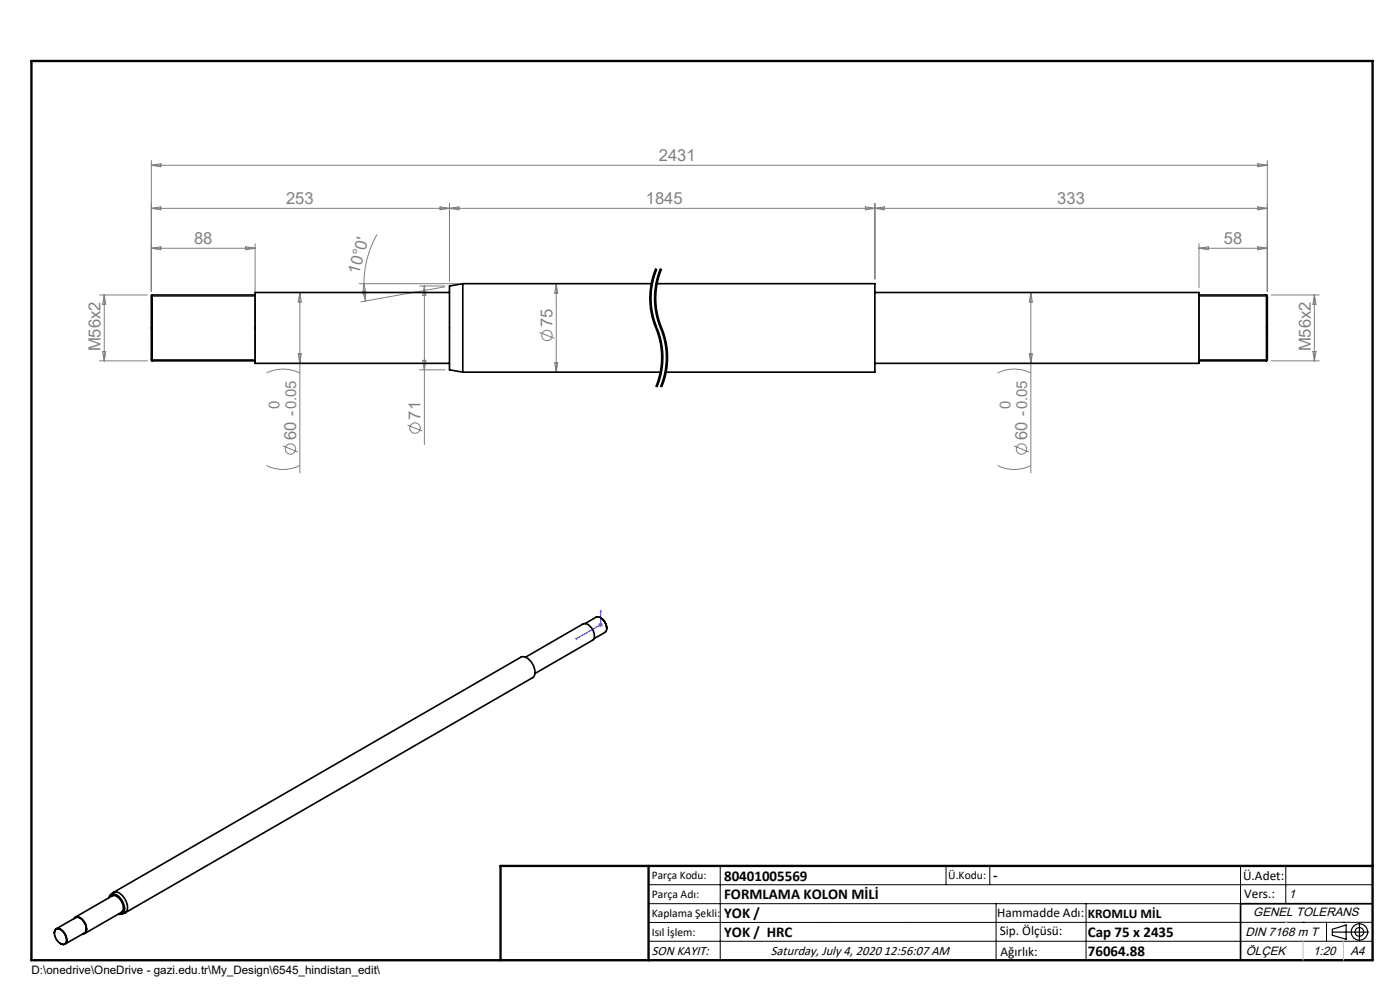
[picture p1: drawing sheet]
<svg xmlns="http://www.w3.org/2000/svg" width="297mm" height="210mm" viewBox="0 0 297 210" stroke-linecap="round" stroke-linejoin="round" font-family="sans-serif">
<g fill="none" stroke="#808080" stroke-width=".21">
<path d="M32.1 34.1v27.7M32.1 35.1l2-.4v.7zM32.1 35.1h236.8M266.8 34.7l2.1 .4-2.1 .3zM268.9 34.1v27.7M32.1 44.2l2-.3v.6zM32.1 44.2h236.8M32.1 52.7h22M32.1 52.7l2-.4v.7zM52.1 52.3l2 .4-2 .3zM54.1 51.7v10.1M80 49.7a20.9 20.9 0 0 0-2.8 10.5"/>
<path d="M93.3 43.9l4.1 .6v-.6l-4.1 .6zM95.4 43.2v16.5M183.6 43.9l4 .6v-.6l-4 .6zM185.6 43.2v16M254.4 52.7h14.5M254.4 51.7v9.4M254.4 52.7l2-.4v.7zM266.8 52.3l2.1 .4-2.1 .3zM266.8 43.9l2.1 .3-2.1 .3zM21.1 76.5h10.2M21.1 62.6h10.2M21.8 74.6h.6l-.3 1.9z"/>
<path d="M22.1 62.6v13.9M22.1 62.6l.3 1.9h-.6zM56.6 79.1a7.8 7.8 0 0 1 7 0M63.3 75.1h.6l-.3 2zM63.6 62l.3 2.1h-.6zM63.6 62v38.3M76.2 60.2h21M76.9 61.9l.7-.1-.1 2zM77.2 60.2l.4 2h-.6zM77.2 60.2l.3 3.6M89 60.7h5.4M89 78.4h5.4"/>
<path d="M89.7 76.4h.6l-.3 2zM90 60.7v33.6M90 60.7l.3 2h-.6zM94.4 60.8l-17.8 3.2M114.4 70.5l3.2 1.3M117.7 76.9h.6l-.3 2zM118 60.2v18.7M118 60.2l.3 2h-.6zM211.6 79.1a7.8 7.8 0 0 1 7.1 0M218.4 75.1h.6l-.3 2zM218.7 62v38.3M218.7 62l.3 2.1h-.6z"/>
<path d="M269.7 76.5h10.2M269.7 62.6h10.2M278.5 74.6h.7l-.4 1.9zM278.8 62.6l.4 1.9h-.7zM278.8 62.6v13.9M56.6 98.7a7.8 7.8 0 0 0 7 0M60 94.6l3.2 1.3M86.5 90.2l3.1 1.2M211.6 98.7a7.8 7.8 0 0 0 7.1 0M215.1 94.6l3.2 1.3M126.9 132.5h1M127.1 132.2l.7 .7"/>
<path d="M127.4 132v1M127.8 132.2l-.7 .7"/>
<circle cx="116" cy="71.2" r="1.11"/>
<circle cx="61.6" cy="95.2" r="1.09"/>
<circle cx="88" cy="90.8" r="1.1"/>
<circle cx="216.7" cy="95.3" r="1.1"/>
</g>
<g fill="none" stroke="#000" stroke-width=".21">
<path d="M138.2 59.7l-.3 1.8M139.1 56.9l-.9 2.8M139.2 59.7l-.3 1.8M139.2 57.6a16.1 16.1 0 0 0-.9 8M139.2 57a16.9 16.9 0 0 0 .5 13.6 16.3 16.3 0 0 1-.5 11.5M139.4 57.1l-.2 .5M140.1 56.9l-.9 2.8M140.2 57a16.9 16.9 0 0 0 .5 13.6 16.3 16.3 0 0 1-.5 11.5M140.4 57.1a16.1 16.1 0 0 0-1.1 8.5M32.1 62.8h22M32.1 76.3h22M137.9 61.5a19 19 0 0 0 1.8 9.8l.2 1.1"/>
<path d="M138.3 65.6l.4 1.7M138.7 67.3l.3 1.1M138.9 61.5a19 19 0 0 0 1.8 9.8l.2 1.1M139 68.4l.2 .5M139.2 68.9l.1 .3M139.3 69.2l.1 .3zM139.3 65.6l.4 1.7M139.4 69.5l.6 1.6M139.7 67.3l.3 1.1M139.9 72.4l.4 3.4M139.9 79.3l-.8 2.7M140 68.4l.6 1.6"/>
<path d="M140 71.1l.5 2.4 .2 2.3M140.3 76.4l-.4 2.9M140.3 75.8v.6M140.6 70l.4 1.1M140.7 75.8a16.5 16.5 0 0 1-1.3 6.4M140.9 72.4l.4 3.4M140.9 79.3l-.8 2.7M141 71.1l.6 2.9M141.3 76.4l-.4 2.9M141.3 75.8v.6M141.6 77.6l-.3 1.7-.7 2.3M141.6 74v.6"/>
<path d="M141.6 77v.6M141.6 74.6l.1 1.2M141.7 75.8l-.1 1.2M254.4 62.8h14.5M254.4 76.3h14.5M140.6 81.6l-.2 .6M126.5 130.9a2.05 2.05 0 0 1 2.2 2.1 1.08 1.08 0 0 1-.4 1.1M11.8 197.2a1.36 1.36 0 0 1 1.9 .8l.4 1.1a.88 .88 0 0 1-.4 1.2 .88 .88 0 0 1-1.2-.4 2.16 2.16 0 0 1-.7-2.7zM137.6 187.7h153.6M137.6 191.7h153.6M137.6 199.7h153.6M152.8 183.7v20"/>
<path d="M200.7 183.7v4M210 183.7v4M211.3 191.7v12M230.4 191.7v12M263.2 183.7v20M272.8 183.7v8M276.4 195.6h.1M281.4 195.6v4.1M285 195.6h.1M291.2 195.6l-153.6 .1"/>
</g>
<g fill="none" stroke="#000" stroke-width=".25">
<path d="M54.1 62.6v13.9M254.4 62.6v13.9M254.4 76.5h.1M282.6 197.7h7.8M282.6 197.1l3-.9v3l-3-.8zM288.4 195.8v3.8M106.2 203.7h185"/>
<circle cx="288.4" cy="197.7" r="1.74"/>
<circle cx="288.4" cy="197.7" r=".93"/>
</g>
<path d="M139.2 57a16.3 16.3 0 0 0 0 12.5M140.2 57a16.3 16.3 0 0 0 0 12.5M139.2 69.5a16.3 16.3 0 0 1 0 12.6M140.2 69.5a16.3 16.3 0 0 1 0 12.6" fill="none" stroke="#000" stroke-width=".21" stroke-dasharray="6.3 1.3 1.3 1.3" stroke-dashoffset="1.8" stroke-linecap="butt"/>
<path d="M122.2 135.5l.2-.2v.2zM127.4 129.5l.1 .2-.1 .1zM127.4 129.5v3l-5.2 3" fill="none" stroke="#00f" stroke-width=".21"/>
<path d="M291.2 191.7h-28v12" fill="none" stroke="#000" stroke-width=".35"/>
<path d="M6.7 12.9h284.5v190.8h-284.5zM137.6 183.7v20M291.2 183.7h-185v20" fill="none" stroke="#000" stroke-width=".5"/>
<path d="M98.2 60.2l-2.8 .5M276.4 199.7v4M285 199.7v4" fill="none" stroke="#c0c0c0" stroke-width=".21"/>
<path d="M272.8 195.6h.1" fill="none" stroke="#c0c0c0" stroke-width=".25"/>
<path d="M127.4 129.5l.1 .2-.1 .1zM122.2 135.5l.2-.2v.2z" fill="#00f"/>
<g fill="none" stroke="#000" stroke-width=".35">
<path d="M32.3 62.6a3.2 3.2 0 0 0-.2 2.1v9.7a3.2 3.2 0 0 0 .2 2.1M32.3 62.6v13.9M32.3 62.6h21.8M32.3 76.5h21.8M95.4 62h-41.3v15.1h41.3M98.2 60.2v18.7M98.2 60.2l-2.8 .5v17.7l2.8 .5M98.2 60.2h40.1M98.2 78.9h42M139.3 60.2h46.3v18.7h-44.4M185.6 62h68.8v15.1h-68.8M254.4 62.6h14.3"/>
<path d="M254.4 76.5h14.3M268.7 62.6v13.9M268.7 62.6a3.2 3.2 0 0 1 .2 2.1v9.7a3.2 3.2 0 0 1-.2 2.1M111.5 139.4l12.2-7a2.08 2.08 0 0 1 2.3 1.8l.1 .5a.97 .97 0 0 1-.4 1.1l-12.2 7.1M124.1 132.3l2.4-1.4a2.07 2.07 0 0 1 2.1 1.8l.1 .6M127.4 131a2.75 2.75 0 0 1 1.3 2.3M128.7 133.3l-.1 .6-.3 .3-2.3 1.3M11.5 197.9a.84 .84 0 0 1 .5-.9 .84 .84 0 0 1 1 .2 2.38 2.38 0 0 1 .9 3 .82 .82 0 0 1-1.1 0M11.8 197.2a1.4 1.4 0 0 1 1.9 .9l.3 .8a.88 .88 0 0 1 0 1.1 .88 .88 0 0 1-1.2 .1 2.36 2.36 0 0 1-1-2.9zM11.9 197l4.2-2.3a2.12 2.12 0 0 1 2.2 2.2 .92 .92 0 0 1-.4 1l-4.1 2.4M15.7 194.9a.96 .96 0 0 1 1.7 0 2.39 2.39 0 0 1 .7 3l-.5 .2M16 194.5l7.7-4.4a1.94 1.94 0 0 1 2.3 1.6l.2 1.1-.3 .6-7.9 4.6"/>
<path d="M23.1 190.4a1.08 1.08 0 0 1 .9-.8 1.08 1.08 0 0 1 1 .4 3.1 3.1 0 0 1 1.1 3.7 .86 .86 0 0 1-1 .2M23.4 189.8l.5-.4a1.63 1.63 0 0 1 2.2 .7 2.75 2.75 0 0 1 .6 3.4l-.9 .4M24 189.3l86.5-49.9a2.26 2.26 0 0 1 2.6 1.6 2.18 2.18 0 0 1-.1 2.7l-86.5 49.9"/>
</g>
<g font-size="3.5" fill="#808080">
<text x="139.8" y="34.3">2431</text>
<text x="60.7" y="43.4">253</text>
<text x="137" y="43.4">1845</text>
<text x="224.3" y="43.4">333</text>
<text x="41.2" y="51.8">88</text>
<text x="259.6" y="51.9">58</text>
<text x="76.1" y="58.4" transform="rotate(-75 76.1 58.4)">10°0'</text>
<text x="117.2" y="69.4" transform="rotate(-90 117.2 69.4)">75</text>
<text x="21.3" y="74.5" transform="rotate(-90 21.3 74.5)">M56x2</text>
<text x="278.1" y="74.5" transform="rotate(-90 278.1 74.5)">M56x2</text>
<text x="89.2" y="89" transform="rotate(-90 89.2 89)">71</text>
<text x="62.8" y="93.4" transform="rotate(-90 62.8 93.4)">60 -0.05</text>
<text x="217.9" y="93.4" transform="rotate(-90 217.9 93.4)">60 -0.05</text>
</g>
<g font-size="3.2" fill="#808080">
<text x="59.3" y="86.9" transform="rotate(-90 59.3 86.9)">0</text>
<text x="214.4" y="86.9" transform="rotate(-90 214.4 86.9)">0</text>
</g>
<g font-size="3.2">
<text x="153.6" y="186.8">80401005569</text>
<text x="153.6" y="190.8">FORMLAMA KOLON MİLİ</text>
<text x="210.7" y="186.6">-</text>
<text x="153.6" y="194.8">YOK /</text>
<text x="153.6" y="198.8">YOK / HRC</text>
<text x="230.8" y="198.7">Cap 75 x 2435</text>
<text x="230.8" y="202.8">76064.88</text>
</g>
<g font-size="2.8">
<text x="263.7" y="186.7">Ü.Adet:</text>
<text x="263.9" y="190.5">Vers.:</text>
<text x="211.5" y="194.5">Hammadde Adı:</text>
<text x="230.8" y="194.7">KROMLU MİL</text>
<text x="138.3" y="202.6">SON KAYIT:</text>
<text x="163.6" y="202.6">Saturday, July 4, 2020 12:56:07 AM</text>
<text x="212.1" y="198.4">Sip. Ölçüsü:</text>
<text x="212.2" y="202.7">Ağırlık:</text>
</g>
<g font-size="2.6">
<text x="273.4" y="190.4">1</text>
<text x="265.9" y="194.4">GENEL TOLERANS</text>
<text x="264.2" y="198.5">DIN 7168 m T</text>
<text x="264.3" y="202.6">ÖLÇEK</text>
<text x="278.5" y="202.6">1:20</text>
<text x="286.5" y="202.6">A4</text>
</g>
<g font-size="2.5">
<text x="138.3" y="186.4">Parça Kodu:</text>
<text x="138.3" y="190.5">Parça Adı:</text>
<text x="201.2" y="186.5">Ü.Kodu:</text>
<text x="138.3" y="194.5">Kaplama Şekli:</text>
<text x="138.3" y="198.6">Isıl İşlem:</text>
<text x="6.7" y="206.7">D:\onedrive\OneDrive - gazi.edu.tr\My_Design\6545_hindistan_edit\</text>
</g>
</svg>
